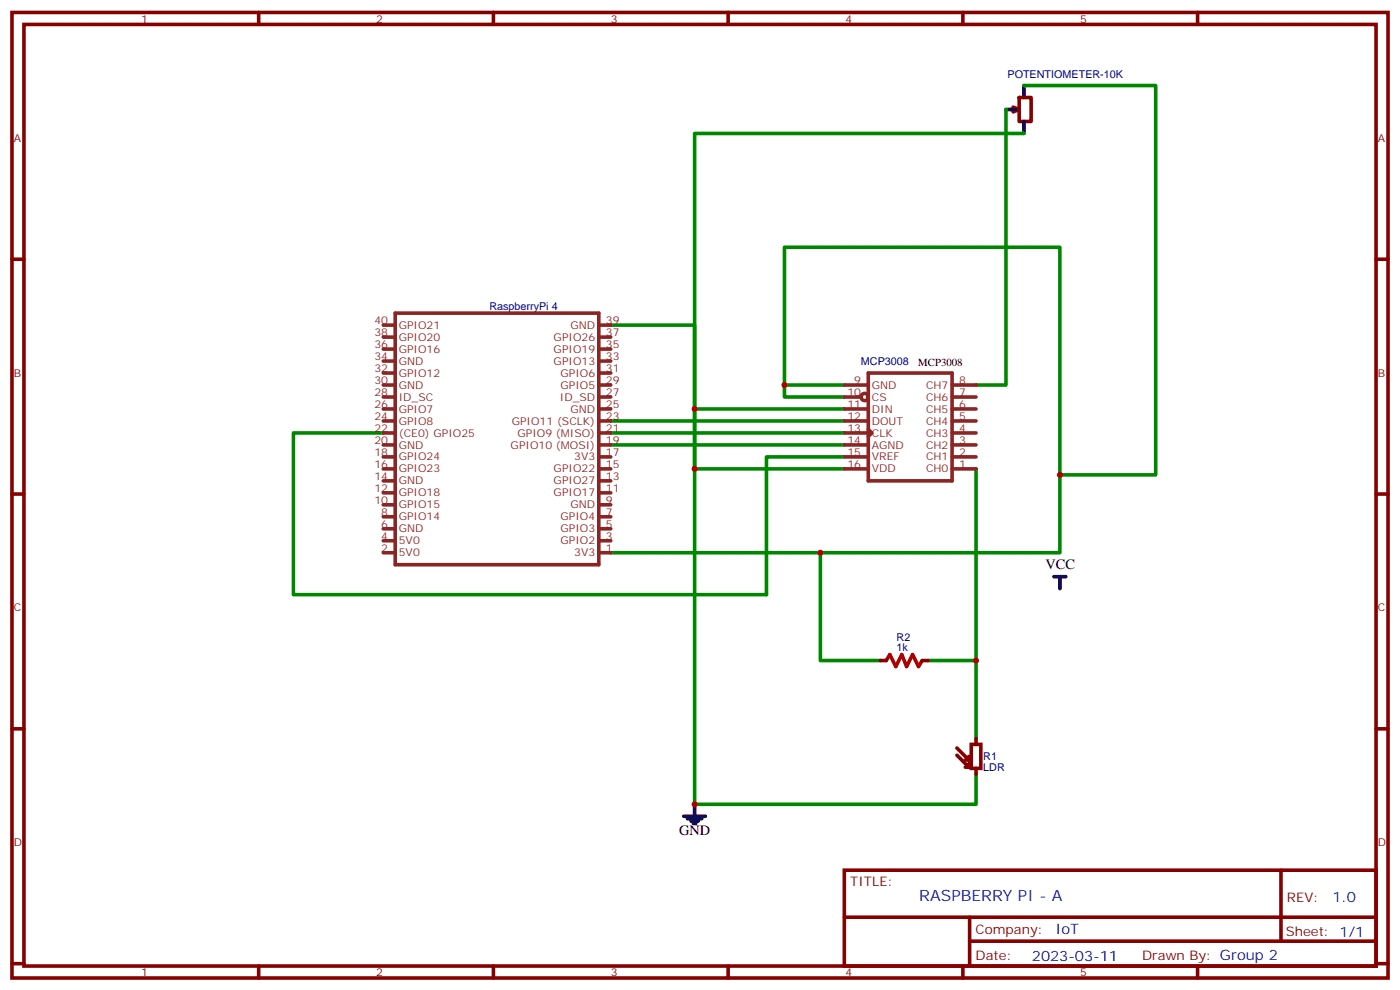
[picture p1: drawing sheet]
<svg xmlns="http://www.w3.org/2000/svg" width="412mm" height="292mm" viewBox="0 0 412 292" stroke-linecap="round" stroke-linejoin="round" font-family="sans-serif">
<g fill="none" stroke="#870000" stroke-width="1.1">
<path d="M3.5 3.7h405.4v284.3h-405.4zM7.1 7.2h398.2v277.3h-398.2zM76.2 3.7v3.5M145.3 3.7v3.5M214.5 3.7v3.5M283.6 3.7v3.5M352.8 3.7v3.5M3.5 76.3h3.6M405.3 76.3h3.6M3.5 145.5h3.6M405.3 145.5h3.6M3.5 214.6h3.6"/>
<path d="M405.3 214.6h3.6M248.7 256.3h156.6v28.2h-156.6zM377.3 256.3v20.9M248.7 270.1h156.5M285.6 277.2h119.6M285.6 270.1v14.1M3.5 283.8h3.6M76.2 284.5v3.5M145.3 284.5v3.5M214.5 284.5v3.5M283.6 284.5v3.5M352.8 284.5v3.5"/>
<path d="M405.3 283.8h3.6"/>
</g>
<path d="M298.4 31.5l1.8 .7-1.8 .7z" fill="#f0f0f0" stroke="#870000" stroke-width="1.1"/>
<path d="M297.7 32.2h1.8M300.2 28.7h3.5v7.1h-3.5zM259.3 194.5h1.8M271.6 194.5h1.8" fill="none" stroke="#870000" stroke-width="1.1"/>
<path d="M296.3 32.2h3.6M301.6 25.2v3.5M301.6 35.8v3.5M310.4 169.8h3.6M312.2 169.8v3.6M204.6 236.9v3.5M201.4 240.4h6.4M202.5 241.1h4.2M203.6 241.8h2.1M204.3 242.5h.7" fill="none" stroke="#000" stroke-width="1.1"/>
<g fill="none" stroke="#008700" stroke-width="1.1">
<path d="M296.3 32.2v81.2h-8.8M301.6 39.3h-97v197.6h82.9v-8.9M301.6 25.2h38.8v114.6h-28.2M179.9 95.7h24.7v24.7h44.1M231.1 113.4h17.6M248.7 116.9h-17.6v-44.1h81.1v90h-132.3M112.9 127.5h-26.5v47.6h139.4v-40.6h22.9M179.9 131h68.8M179.9 127.5h68.8M179.9 124h68.8M204.6 120.4v17.7h44.1M287.5 138.1v79.4"/>
<path d="M241.7 162.8v31.7h17.6M273.4 194.5h14.1"/>
</g>
<path d="M261.1 194.5l1-1.7 1.8 3.5 1.7-3.5 1.5 3.5 1.7-3.5 1.8 3.5 1-1.8" fill="none" stroke="#a10000" stroke-width="1.1"/>
<g fill="none" stroke="#8c2424" stroke-width="1.1">
<path d="M112.9 99.3h3.5M112.9 95.7h3.5M116.4 92.2h60v74.1h-60zM176.4 99.3h3.5M176.4 95.7h3.5M112.9 116.9h3.5M112.9 113.4h3.5M112.9 109.9h3.5M112.9 106.3h3.5M112.9 102.8h3.5M176.4 116.9h3.5M176.4 113.4h3.5"/>
<path d="M176.4 109.9h3.5M176.4 106.3h3.5M176.4 102.8h3.5M248.7 116.9h4.9M248.7 113.4h7.1M255.8 109.9h24.7v31.7h-24.7zM280.5 116.9h7M280.5 113.4h7M112.9 138.1h3.5M112.9 134.5h3.5M112.9 131h3.5M112.9 127.5h3.5"/>
<path d="M112.9 124h3.5M112.9 120.4h3.5M176.4 138.1h3.5M176.4 134.5h3.5M176.4 131h3.5M176.4 127.5h3.5M176.4 124h3.5M176.4 120.4h3.5M248.7 138.1h7.1M248.7 134.5h7.1M248.7 131h7.1M248.7 127.5h7.1"/>
<path d="M248.7 124h7.1M248.7 120.4h7.1M255.8 126.4l1 1.1-1 1.1M280.5 138.1h7M280.5 134.5h7M280.5 131h7M280.5 127.5h7M280.5 124h7M280.5 120.4h7M112.9 159.2h3.5M112.9 155.7h3.5M112.9 152.2h3.5"/>
<path d="M112.9 148.7h3.5M112.9 145.1h3.5M112.9 141.6h3.5M176.4 159.2h3.5M176.4 155.7h3.5M176.4 152.2h3.5M176.4 148.7h3.5M176.4 145.1h3.5M176.4 141.6h3.5M112.9 162.8h3.5M176.4 162.8h3.5"/>
<circle cx="254.7" cy="116.9" r="1.06"/>
</g>
<path d="M286.1 219.2h2.8v7.1h-2.8zM287.5 217.5v1.7M281.9 222.4l3.5 3.5M281.9 220.3l3.5 3.5M284.3 225.9h1.1M284.3 223.8h1.1M285.4 222.7v1.1M285.4 224.9v1M287.5 226.3v1.7" fill="none" stroke="#850000" stroke-width="1.1"/>
<g fill="#c00">
<circle cx="287.5" cy="194.5" r=".88"/>
<circle cx="241.7" cy="162.8" r=".88"/>
<circle cx="312.2" cy="139.8" r=".88"/>
<circle cx="204.6" cy="138.1" r=".88"/>
<circle cx="204.6" cy="120.4" r=".88"/>
<circle cx="231.1" cy="113.4" r=".88"/>
<circle cx="204.6" cy="236.9" r=".88"/>
</g>
<text font-size="4.6" fill="#00f" x="270.8" y="265.3">RASPBERRY PI - A</text>
<g font-size="4.2">
<text x="308" y="167.6">VCC</text>
<text x="200" y="246">GND</text>
</g>
<g font-size="4.2" fill="#00f">
<text x="392.5" y="265.5">1.0</text>
<text x="310.9" y="275.1">IoT</text>
<text x="304" y="282.9">2023-03-11</text>
</g>
<g font-size="3.9" fill="#800">
<text x="250.5" y="260.8">TITLE:</text>
<text x="379.1" y="265.5">REV:</text>
<text x="287.4" y="275">Company:</text>
<text x="378.7" y="275.7">Sheet: 1/1</text>
<text x="287.4" y="282.7">Date:</text>
<text x="336.4" y="282.8">Drawn By: Group 2</text>
</g>
<g font-size="3.2" fill="#800">
<text x="41.6" y="6.7">1</text>
<text x="110.8" y="6.7">2</text>
<text x="179.9" y="6.7">3</text>
<text x="249.1" y="6.7">4</text>
<text x="318.2" y="6.7">5</text>
<text x="4.1" y="41.8">A</text>
<text x="405.9" y="41.8">A</text>
<text x="4.1" y="110.9">B</text>
<text x="405.9" y="110.9">B</text>
<text x="4.1" y="180.1">C</text>
<text x="405.9" y="180.1">C</text>
<text x="4.1" y="249.2">D</text>
<text x="405.9" y="249.2">D</text>
<text x="41.6" y="287.5">1</text>
<text x="110.8" y="287.5">2</text>
<text x="179.9" y="287.5">3</text>
<text x="249.1" y="287.5">4</text>
<text x="318.2" y="287.5">5</text>
</g>
<g font-size="3.2" fill="#000080">
<text x="296.8" y="23">POTENTIOMETER-10K</text>
<text x="144.2" y="91.2">RaspberryPi 4</text>
<text x="253.6" y="107.6">MCP3008</text>
<text x="264.1" y="191.7">1k</text>
<text x="264.1" y="188.7">R2</text>
<text x="289.6" y="227.1">LDR</text>
<text x="289.6" y="223.9">R1</text>
</g>
<g font-size="3.2" fill="#8d2323">
<text x="110.3" y="95.4">40</text>
<text x="178.5" y="95.4">39</text>
<text x="110.3" y="98.9">38</text>
<text x="117.5" y="100.3">GPIO20</text>
<text x="117.5" y="96.8">GPIO21</text>
<text x="163.1" y="100.3">GPIO26</text>
<text x="168" y="96.8">GND</text>
<text x="178.5" y="98.9">37</text>
<text x="110.3" y="106">34</text>
<text x="110.3" y="102.4">36</text>
<text x="117.5" y="107.4">GND</text>
<text x="117.5" y="103.9">GPIO16</text>
<text x="163.1" y="107.4">GPIO13</text>
<text x="163.1" y="103.9">GPIO19</text>
<text x="178.5" y="106">33</text>
<text x="178.5" y="102.4">35</text>
<text x="110.3" y="113">30</text>
<text x="110.3" y="109.5">32</text>
<text x="117.5" y="110.9">GPIO12</text>
<text x="165.1" y="110.9">GPIO6</text>
<text x="178.5" y="113">29</text>
<text x="178.5" y="109.5">31</text>
<text x="251.6" y="113">9</text>
<text x="282.6" y="113">8</text>
<text x="110.3" y="116.6">28</text>
<text x="117.5" y="118">ID_SC</text>
<text x="117.5" y="114.4">GND</text>
<text x="164.9" y="118">ID_SD</text>
<text x="165.1" y="114.4">GPIO5</text>
<text x="178.5" y="116.6">27</text>
<text x="249.6" y="116.6">10</text>
<text x="256.8" y="114.4">GND</text>
<text x="256.8" y="118">CS</text>
<text x="272.8" y="118">CH6</text>
<text x="272.8" y="114.4">CH7</text>
<text x="282.6" y="116.6">7</text>
<text x="110.3" y="123.6">24</text>
<text x="110.3" y="120.1">26</text>
<text x="117.5" y="125">GPIO8</text>
<text x="117.5" y="121.5">GPIO7</text>
<text x="150.7" y="125">GPIO11 (SCLK)</text>
<text x="168" y="121.5">GND</text>
<text x="178.5" y="123.6">23</text>
<text x="178.5" y="120.1">25</text>
<text x="249.6" y="123.6">12</text>
<text x="249.6" y="120.1">11</text>
<text x="256.8" y="125">DOUT</text>
<text x="256.8" y="121.5">DIN</text>
<text x="272.8" y="125">CH4</text>
<text x="272.8" y="121.5">CH5</text>
<text x="282.6" y="123.6">5</text>
<text x="282.6" y="120.1">6</text>
<text x="110.3" y="130.7">20</text>
<text x="110.3" y="127.1">22</text>
<text x="117.5" y="128.6">(CE0) GPIO25</text>
<text x="152.4" y="128.6">GPIO9 (MISO)</text>
<text x="178.5" y="130.7">19</text>
<text x="178.5" y="127.1">21</text>
<text x="249.6" y="130.7">14</text>
<text x="249.6" y="127.1">13</text>
<text x="256.8" y="128.6">CLK</text>
<text x="272.8" y="128.6">CH3</text>
<text x="282.6" y="130.7">3</text>
<text x="282.6" y="127.1">4</text>
<text x="110.3" y="137.7">16</text>
<text x="110.3" y="134.2">18</text>
<text x="117.5" y="135.6">GPIO24</text>
<text x="117.5" y="132.1">GND</text>
<text x="150.4" y="132.1">GPIO10 (MOSI)</text>
<text x="169.1" y="135.6">3V3</text>
<text x="178.5" y="137.7">15</text>
<text x="178.5" y="134.2">17</text>
<text x="249.6" y="137.7">16</text>
<text x="249.6" y="134.2">15</text>
<text x="256.8" y="135.6">VREF</text>
<text x="256.8" y="132.1">AGND</text>
<text x="272.8" y="135.6">CH1</text>
<text x="272.8" y="132.1">CH2</text>
<text x="282.6" y="137.7">1</text>
<text x="282.6" y="134.2">2</text>
<text x="110.3" y="141.3">14</text>
<text x="117.5" y="142.7">GND</text>
<text x="117.5" y="139.1">GPIO23</text>
<text x="163.1" y="142.7">GPIO27</text>
<text x="163.1" y="139.1">GPIO22</text>
<text x="178.5" y="141.3">13</text>
<text x="256.8" y="139.1">VDD</text>
<text x="272.8" y="139.1">CH0</text>
<text x="110.3" y="148.3">10</text>
<text x="110.3" y="144.8">12</text>
<text x="117.5" y="149.7">GPIO15</text>
<text x="117.5" y="146.2">GPIO18</text>
<text x="163.1" y="146.2">GPIO17</text>
<text x="168" y="149.7">GND</text>
<text x="178.5" y="148.3">9</text>
<text x="178.5" y="144.8">11</text>
<text x="112.3" y="155.4">6</text>
<text x="112.3" y="151.8">8</text>
<text x="117.5" y="153.2">GPIO14</text>
<text x="165.1" y="153.2">GPIO4</text>
<text x="178.5" y="155.4">5</text>
<text x="178.5" y="151.8">7</text>
<text x="112.3" y="158.9">4</text>
<text x="117.5" y="160.3">5V0</text>
<text x="117.5" y="156.8">GND</text>
<text x="165.1" y="160.3">GPIO2</text>
<text x="165.1" y="156.8">GPIO3</text>
<text x="178.5" y="158.9">3</text>
<text x="112.3" y="162.4">2</text>
<text x="117.5" y="163.8">5V0</text>
<text x="169.1" y="163.8">3V3</text>
<text x="178.5" y="162.4">1</text>
</g>
<text font-size="3.2" x="270.5" y="107.9">MCP3008</text>
</svg>
